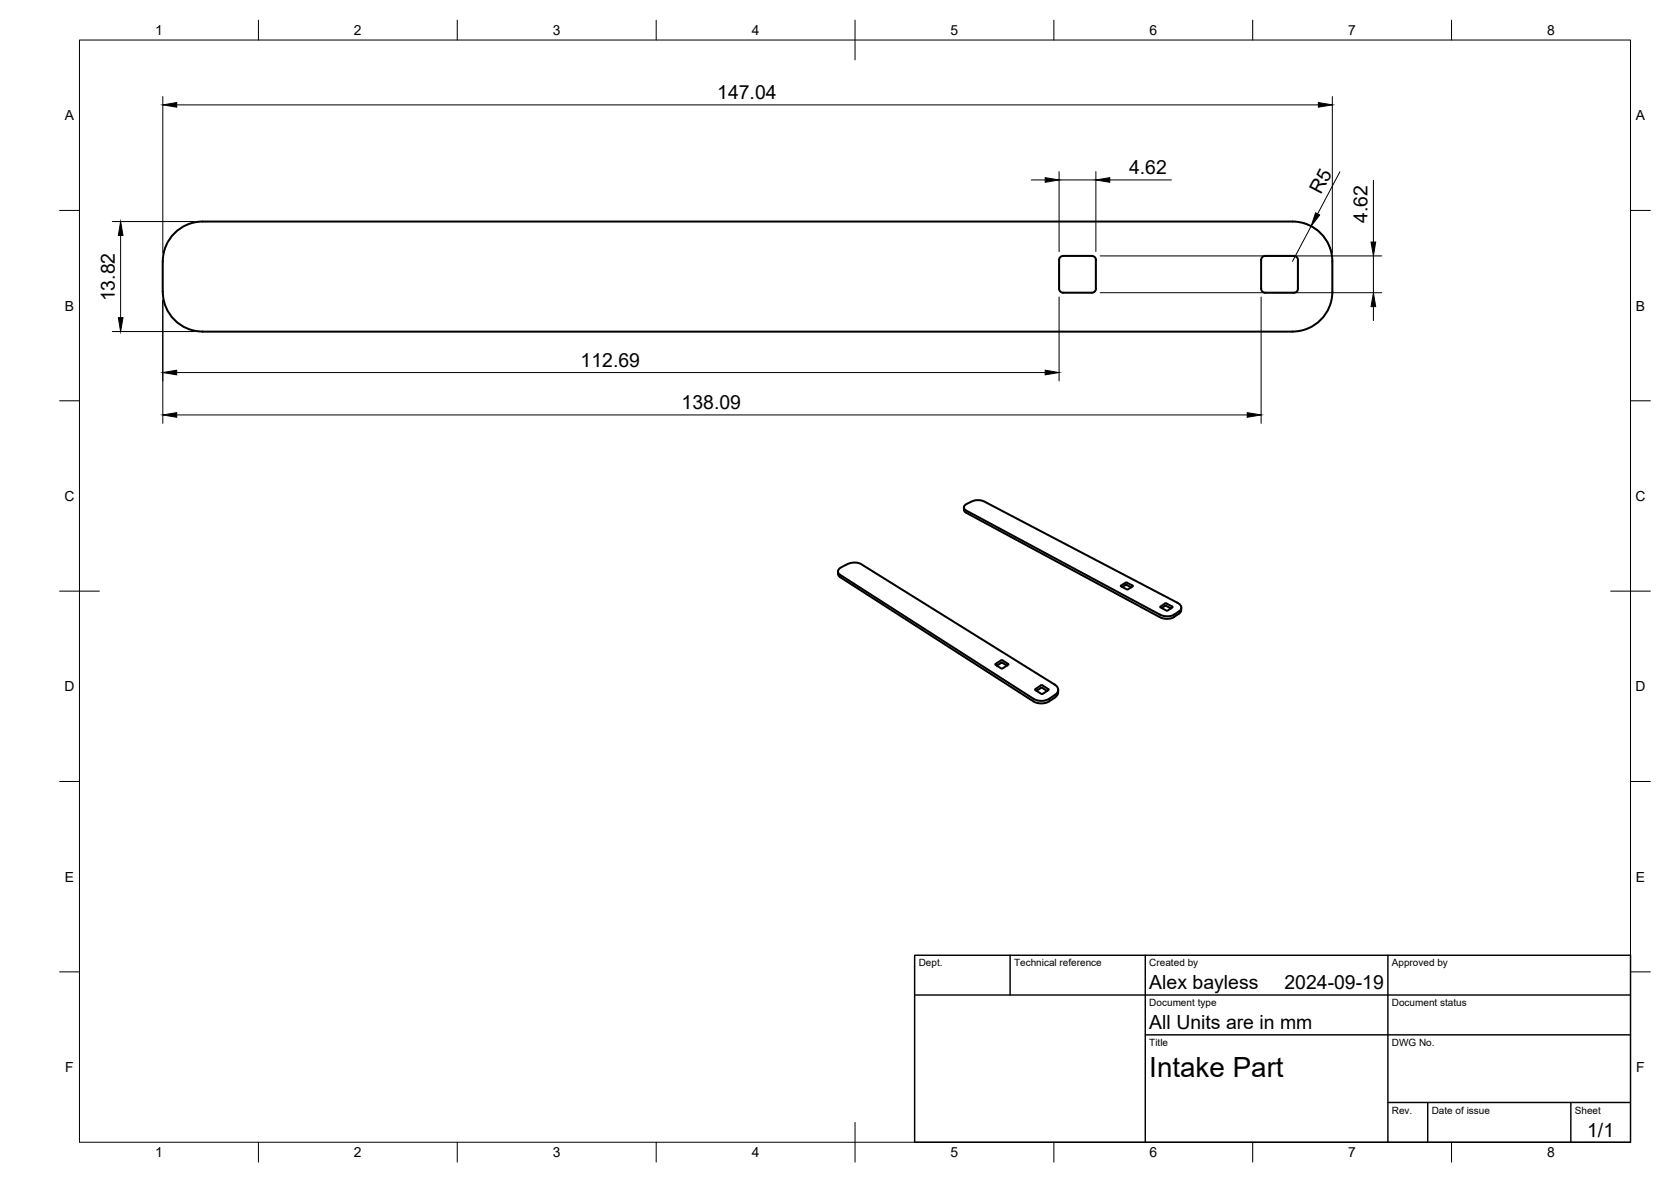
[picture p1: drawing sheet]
<svg xmlns="http://www.w3.org/2000/svg" width="420mm" height="297mm" viewBox="0 0 420 297" stroke-linecap="round" stroke-linejoin="round" font-family="sans-serif">
<!-- layer: Visible -->
<g fill="none" stroke="#000" stroke-width=".51">
<path d="M40.9 73.3v-7.6a10 10 0 0 1 10-10h274.1a10 10 0 0 1 10 10v7.6M40.9 73.3a10 10 0 0 0 10 10M266.3 65.3a1.03 1.03 0 0 1 1-1h7.2a1.03 1.03 0 0 1 1.1 1M266.3 65.3v7.2a1.03 1.03 0 0 0 1 1.1h7.2a1.03 1.03 0 0 0 1.1-1.1M275.5 65.3v7.2M317.1 65.3v7.2a1.03 1.03 0 0 0 1 1.1h7.2M325.3 64.3h-7.2a1.03 1.03 0 0 0-1 1M325.3 64.3a1.03 1.03 0 0 1 1.1 1M326.3 65.3l.1 7.2a1.03 1.03 0 0 1-1.1 1.1M335 73.3a10 10 0 0 1-10 10M50.9 83.3h274.1M242.4 127.5v.8l.6 .6 48.5 26.2a3.8 3.8 0 0 0 3.7 0l1.5-1 .2-.4 .1-.9"/>
<path d="M242.6 126.9l1.7-.9a3.9 3.9 0 0 1 3.2 0l48.6 25.5a1.16 1.16 0 0 1 .9 .9 1.16 1.16 0 0 1-.5 1.2l-1.2 .8a3.9 3.9 0 0 1-3.7 0l-48.6-26.1a.81 .81 0 0 1-.4-1.4zM210.7 143.7l.1 .8 .5 .6 48.5 31.1a4 4 0 0 0 4 0l1.9-1.4 .3-.5 .1-.9M211.1 142.9l2-1.1a4 4 0 0 1 3.4 0l48.7 30.2a1.41 1.41 0 0 1 .9 1.3 1.41 1.41 0 0 1-.8 1.3l-1.5 1a3.9 3.9 0 0 1-4 0l-48.6-31.2a.91 .91 0 0 1-.1-1.5zM281.9 147.2l1.4-.8 1.5 .9-1.4 .8-1.5-.7zM282.2 147.5l1-.5 1.2 .6M291.7 152.5l1.5-.9 1.7 1-1.5 .9zM292.1 152.8l1-.6 1.3 .7M250.3 166.9l1.7-1 1.6 1.1-1.8 1zM250.6 167.3l1.2-.7 1.4 .7M260.3 173.2l1.7-1 1.7 1.1-1.8 1.1-1.6-1zM260.6 173.6l1.4-.7 1.3 .7"/>
</g>
<!-- layer: BORDER -->
<g fill="none" stroke="#000" stroke-width=".25">
<path d="M20 10.1h390v276.9h-390zM65 5.1v5M115 5.1v5M165 5.1v5M215 5.1v10M265 5.1v5M315 5.1v5M365 5.1v5M15 52.9h5M410 52.9h5M15 100.7h5M410 100.7h5"/>
<path d="M15 148.6h10M405 148.6h10M15 196.4h5M410 196.4h5M15 244.2h5M410 244.2h5M65 287v5M115 287v5M165 287v5M215 282.1v9.9M265 287v5M315 287v5"/>
<path d="M365 287v5"/>
</g>
<!-- layer: TITLEBLOCK -->
<path d="M230 240.1h180v46.9h-180zM230 250h180M254 240.1v9.9M288 240.1v46.9M349 240.1v46.9M288 260.1h122M349 277.1h61M359 277.1v9.9M395 277.1v9.9" fill="none" stroke="#000" stroke-width=".36"/>
<!-- layer: FD_Dimensions -->
<g fill="none" stroke="#000" stroke-width=".25">
<path d="M40.9 24.3v39.3M44.4 26.4h287.1M335 24.3v39.3M28.2 55.7h20.6M30.3 59.2v20.6M259.3 45.2h3.5M266.3 43.1v20.1M266.3 45.2h9.2M275.5 43.1v20.1M279 45.2h15.6M327.7 56a10 10 0 0 1 7.1 7.6M329.7 56.8l-4.7 8.9"/>
<path d="M336.9 43.2l-5.6 10.5M345.3 45.3v15.5M40.9 75.4v31M266.3 74.6v21.1M276.6 73.6h70.8M276.6 64.3h70.8M317.1 74.6v31.8M345.3 64.3v9.3M345.3 77.1v3.5M28.2 83.3h20.6M44.4 93.6h218.4M44.4 104.3h269.2"/>
</g>
<g fill="#000" stroke="#000" stroke-width=".25">
<path d="M40.9 26.4l3.5-.6v1.1zM331.5 25.8l3.5 .6-3.5 .5zM30.3 55.7l.6 3.5h-1.1zM262.8 44.6l3.5 .6-3.5 .6zM275.5 45.2l3.5-.6v1.2zM330.8 53.5l1 .5-2.1 2.8zM29.8 79.8h1.1l-.6 3.5zM345.3 73.6l.6 3.5h-1.2zM344.7 60.8h1.2l-.6 3.5zM40.9 93.6l3.5-.6v1.2zM262.8 93l3.5 .6-3.5 .6zM40.9 104.3l3.5-.6v1.2z"/>
<path d="M313.6 103.7l3.5 .6-3.5 .6z"/>
</g>
<text font-size="7" x="289" y="270.6">Intake Part</text>
<g font-size="4.9">
<text x="180.3" y="24.9">147.04</text>
<text x="283.9" y="43.8">4.62</text>
<text x="332.1" y="49.1" transform="rotate(-62 332.1 49.1)">R5</text>
<text x="343.9" y="56" transform="rotate(-90 343.9 56)">4.62</text>
<text x="28.9" y="75.8" transform="rotate(-90 28.9 75.8)">13.82</text>
<text x="146" y="92.2">112.69</text>
<text x="171.4" y="102.8">138.09</text>
<text x="289" y="248.5">Alex bayless</text>
<text x="323" y="248.5">2024-09-19</text>
<text x="289" y="258.6">All Units are in mm</text>
<text x="399.1" y="285.7">1/1</text>
</g>
<g font-size="3.5">
<text x="39" y="8.8">1</text>
<text x="89" y="8.8">2</text>
<text x="139" y="8.8">3</text>
<text x="189" y="8.8">4</text>
<text x="239" y="8.8">5</text>
<text x="289" y="8.8">6</text>
<text x="339" y="8.8">7</text>
<text x="389" y="8.8">8</text>
<text x="16.3" y="30.2">A</text>
<text x="411.3" y="30.2">A</text>
<text x="16.3" y="78">B</text>
<text x="411.3" y="78">B</text>
<text x="16.2" y="125.9">C</text>
<text x="411.2" y="125.9">C</text>
<text x="16.2" y="173.7">D</text>
<text x="411.2" y="173.7">D</text>
<text x="16.3" y="221.6">E</text>
<text x="411.3" y="221.6">E</text>
<text x="16.4" y="269.4">F</text>
<text x="411.4" y="269.4">F</text>
<text x="39" y="290.8">1</text>
<text x="89" y="290.8">2</text>
<text x="139" y="290.8">3</text>
<text x="189" y="290.8">4</text>
<text x="239" y="290.8">5</text>
<text x="289" y="290.8">6</text>
<text x="339" y="290.8">7</text>
<text x="389" y="290.8">8</text>
</g>
<g font-size="2.5">
<text x="231" y="242.9">Dept.</text>
<text x="255" y="242.9">Technical reference</text>
<text x="289" y="242.9">Created by</text>
<text x="350" y="242.9">Approved by</text>
<text x="289" y="252.8">Document type</text>
<text x="350" y="252.8">Document status</text>
<text x="289" y="262.9">Title</text>
<text x="350" y="262.9">DWG No.</text>
<text x="350" y="279.9">Rev.</text>
<text x="360" y="279.9">Date of issue</text>
<text x="396" y="279.9">Sheet</text>
</g>
</svg>
